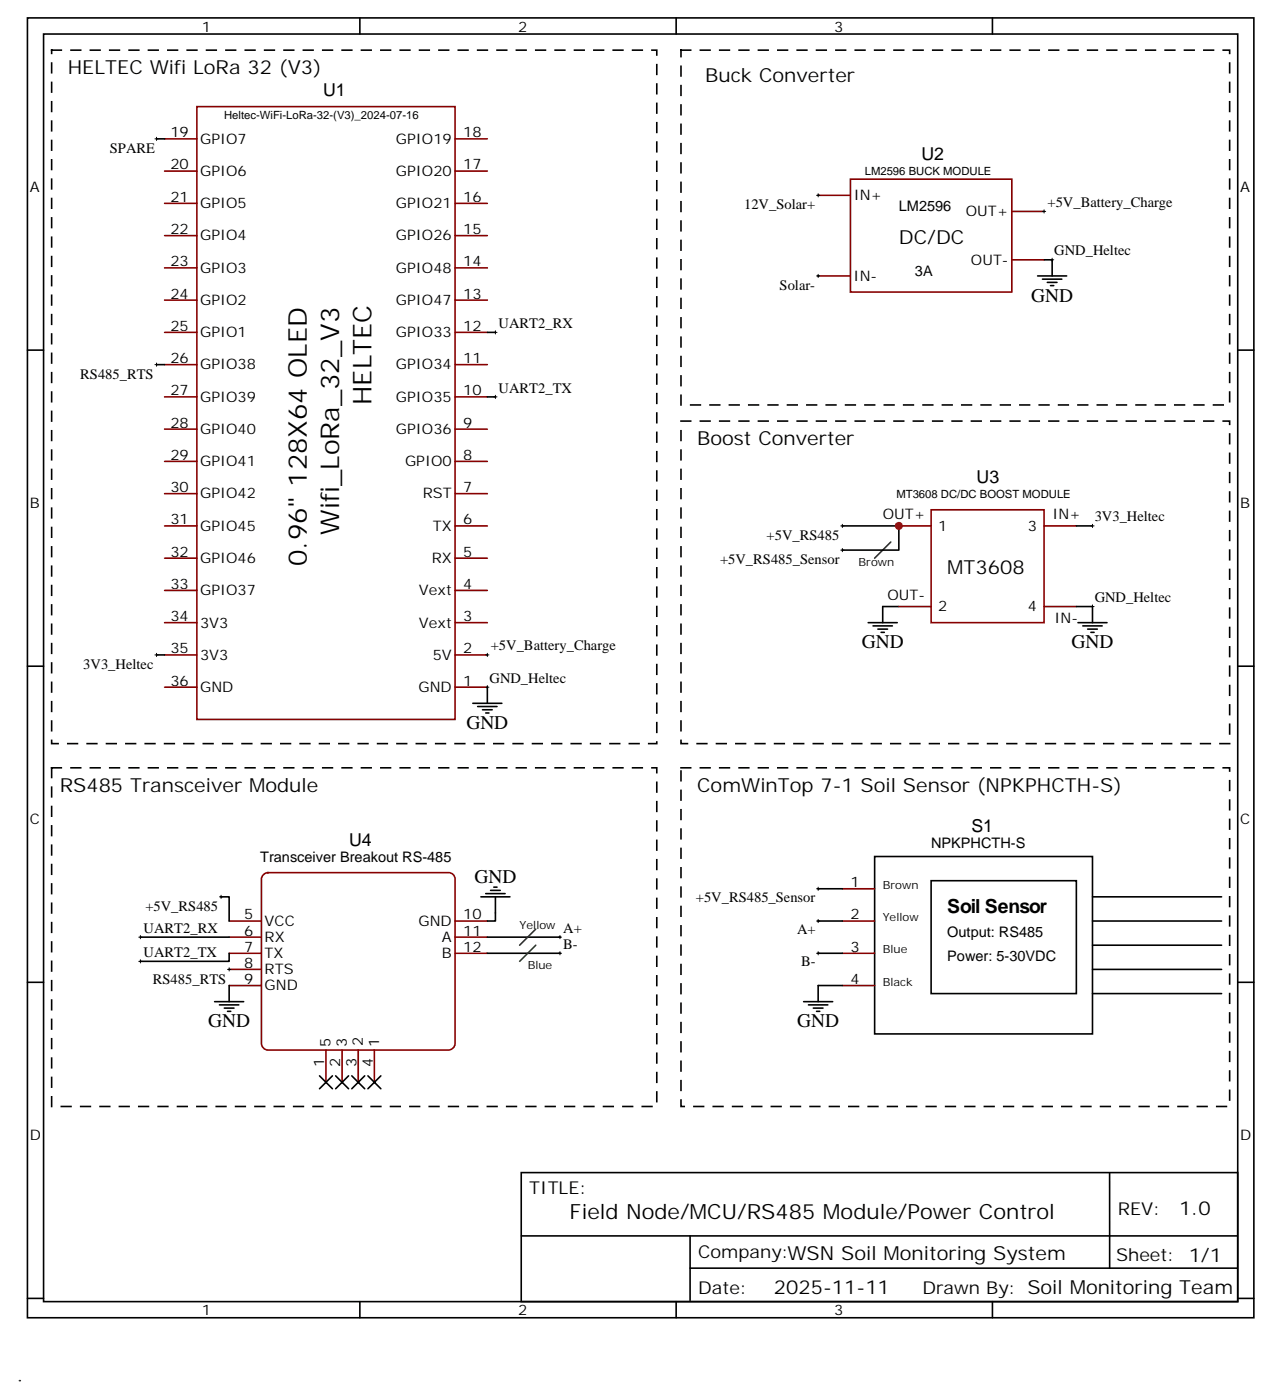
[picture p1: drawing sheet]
<svg xmlns="http://www.w3.org/2000/svg" width="278mm" height="306mm" viewBox="0 0 278 306" stroke-linecap="round" stroke-linejoin="round" font-family="sans-serif">
<g fill="none" stroke="#000" stroke-width=".35">
<path d="M6 3.9h268.1v284.4h-268.1zM9.5 7.4h261.1v277.3h-261.1zM78.7 3.9v3.5M147.8 3.9v3.5M217 3.9v3.5M6 76.6h3.5M270.6 76.6h3.5M6 145.7h3.5M270.6 145.7h3.5M6 214.9h3.5M270.6 214.9h3.5M113.9 256.5h156.7v28.2h-156.7z"/>
<path d="M242.6 256.5v20.9M114 270.4h156.5M150.9 277.4h119.6M150.9 270.4v14.1M6 284h3.5M78.7 284.7v3.6M147.8 284.7v3.6M217 284.7v3.6M270.6 284h3.5"/>
</g>
<g fill="none" stroke="#870000" stroke-width=".35">
<path d="M36 37.4h7M36 30.4h7M43 23.3h56.5v134.1h-56.5zM99.5 37.4h7M99.5 30.4h7M36 58.6h7M36 51.5h7M36 44.5h7M99.5 58.6h7M99.5 51.5h7M99.5 44.5h7M36 79.8h7"/>
<path d="M36 72.7h7M36 65.7h7M99.5 79.8h7M99.5 72.7h7M99.5 65.7h7M36 93.9h7M36 86.8h7M99.5 93.9h7M99.5 86.8h7M36 115h7M36 108h7M36 100.9h7"/>
<path d="M99.5 115h7M99.5 108h7M99.5 100.9h7M36 136.2h7M36 129.2h7M36 122.1h7M99.5 136.2h7M99.5 129.2h7M99.5 122.1h7M36 150.3h7M36 143.3h7M99.5 150.3h7"/>
<path d="M99.5 143.3h7"/>
</g>
<path d="M57.5 191.5l.3-.3 .8-.3h39.5a1.41 1.41 0 0 1 1.4 1.4v36a1.51 1.51 0 0 1-1.4 1.4h-39.5a1.51 1.51 0 0 1-1.5-1.4v-36z" fill="#fff" stroke="#870000" stroke-width=".35"/>
<path d="M50.1 201.5h7M50.1 205h7M50.1 208.5h7M50.1 212.1h7M50.1 215.6h7M99.5 201.5h7M99.5 205h7M99.5 208.5h7M71.3 229.7v7M74.8 229.7v7M78.3 229.7v7M81.8 229.7v7" fill="none" stroke="#870000" stroke-width=".35"/>
<path d="M33.9 79.8h.7M34.2 79.4v.7M107.9 86.8h.8M108.3 86.5v.7M122.1 205h.7M122.4 204.6v.8" fill="none" stroke="#000" stroke-width=".22"/>
<g fill="none" stroke="#000" stroke-width=".35">
<path d="M34.2 79.8h1.8M106.5 86.8h1.8M103.4 153.8h6.3M104.4 154.6h4.3M105.5 155.3h2.1M106.2 156h.7M106.5 150.3v3.5M105.1 196.2h6.4M106.2 195.5h4.2M107.2 194.8h2.2M107.9 194.1h.8M108.3 196.2v5.3h-1.8"/>
<path d="M46.9 219.1h6.4M48 219.8h4.2M50.1 215.6v3.5M106.5 205h15.9M49 220.5h2.2M49.7 221.2h.7"/>
</g>
<path d="M11.3 11h132.3v151.7h-132.3zM11.3 168h132.3v74h-132.3z" fill="none" stroke="#000" stroke-width=".35" stroke-dasharray="2.1 2.1"/>
<circle cx="4.2" cy="302" r=".18" fill="#008700"/>
<g fill="none" stroke="#000" stroke-width=".22">
<path d="M33.9 30.4h.7M34.2 30v.7M178.5 42.7h.7M178.9 42.4v.7M227.9 46.2h.7M228.2 45.9v.7M229.7 56.8h.7M230 56.5v.7M107.9 72.7h.8M108.3 72.4v.7M178.5 60.4h.7M178.9 60v.7"/>
<path d="M183.8 115h.7M184.1 114.7v.7M184.1 120v.7M238.5 115h.7M238.8 114.7v.7M183.8 120.3h.7M238.5 132.7h.7M238.8 132.3v.7M33.9 143.3h.7M34.2 142.9v.7M106.2 143.3h.7M106.2 150.3h.7"/>
<path d="M106.5 142.9v.7M106.5 150v.7M48 196.2h.7M48.3 195.8v.7M178.5 194.4h.7M178.9 194.1v.7M30.3 205h.7M30.3 210.3h.7M30.7 204.6v.8M30.7 209.9v.7M49.7 212.1h.7M50.1 211.7v.7"/>
<path d="M122.1 208.5h.7M122.4 208.2v.7M178.5 208.5h.7M178.5 201.5h.7M178.9 201.1v.7M178.9 208.2v.7"/>
</g>
<g fill="none" stroke="#000" stroke-width=".35">
<path d="M34.2 30.4h1.8M228.2 56.8h1.8v3.6M106.5 72.7h1.8M226.8 60.4h6.4M227.9 61.1h4.2M229 61.8h2.1M229.7 62.5h.7M184.1 115h12.4v5.3h-12.4M235.3 115h3.5M189.8 136.2h6.3M190.9 136.9h4.2M191.9 137.6h2.1"/>
<path d="M192.6 138.3h.7M196.5 132.7h-3.5v3.5M235.3 132.7h3.5v3.5M235.7 136.2h6.3M236.7 136.9h4.2M237.8 137.6h2.1M238.5 138.3h.7M34.2 143.3h1.8M48.3 196.2h1.8v5.3M178.9 194.4h5.2M191.2 187.4h47.6v38.8h-47.6zM203.6 192.7h31.7v24.6h-31.7z"/>
<path d="M238.8 196.2h28.3M30.7 205h19.4M50.1 208.5v1.8h-19.4M106.5 208.5h15.9M175.7 219.1h6.3M176.7 219.8h4.3M178.9 208.5h5.2M178.9 201.5h5.2M184.1 215.6h-5.2v3.5M238.8 201.5h28.3M238.8 206.8h28.3M238.8 212.1h28.3"/>
<path d="M238.8 217.3h28.3M69.8 235.3l2.9 2.9M72.7 235.3l-2.9 2.9M73.4 235.3l2.8 2.9M76.2 235.3l-2.8 2.9M76.9 235.3l2.8 2.9M79.7 235.3l-2.8 2.9M80.4 235.3l2.9 2.9M83.3 235.3l-2.9 2.9M177.8 220.5h2.1M178.5 221.2h.7"/>
</g>
<path d="M194.7 118.6l-3.5 3.5M117.1 206.8l-3.5 3.5M117.1 203.2l-3.5 3.6" fill="none" stroke="#008700" stroke-width=".35"/>
<path d="M148.9 11h119.9v77.6h-119.9zM148.9 92.1h119.9v70.6h-119.9zM148.9 168h119.9v74h-119.9z" fill="none" stroke="#000" stroke-width=".35" stroke-dasharray="2.1 2.1"/>
<g fill="none" stroke="#870000" stroke-width=".35">
<path d="M185.9 39.2h35.3v24.7h-35.3zM178.9 42.7h7M221.2 46.2h7M221.2 56.8h7M178.9 60.4h7M196.5 115h7.1M203.6 111.5h24.6v24.7h-24.6zM228.2 115h7.1M196.5 132.7h7.1M228.2 132.7h7.1M184.1 194.4h7.1M184.1 201.5h7.1"/>
<path d="M184.1 208.5h7.1M184.1 215.6h7.1"/>
</g>
<circle cx="196.5" cy="115" r=".88" fill="#c00"/>
<g font-size="5.6">
<text x="81.2" y="88.6" transform="rotate(-90 81.2 88.6)">HELTEC</text>
<text x="74.2" y="117" transform="rotate(-90 74.2 117)">Wifi_LoRa_32_V3</text>
<text x="67.1" y="123.8" transform="rotate(-90 67.1 123.8)">0.96&quot; 128X64 OLED</text>
</g>
<text font-size="4.6" x="124.5" y="266.7">Field Node/MCU/RS485 Module/Power Control</text>
<g font-size="4.2">
<text x="14.8" y="16.3">HELTEC Wifi LoRa 32 (V3)</text>
<text x="154.2" y="18">Buck Converter</text>
<text x="196.5" y="53.3">DC/DC</text>
<text x="225.4" y="66">GND</text>
<text x="152.4" y="97.4">Boost Converter</text>
<text x="207.1" y="125.6">MT3608</text>
<text x="188.4" y="141.9">GND</text>
<text x="234.2" y="141.9">GND</text>
<text x="102" y="159.5">GND</text>
<text x="13.1" y="173.2">RS485 Transceiver Module</text>
<text x="152.4" y="173.2">ComWinTop 7-1 Soil Sensor (NPKPHCTH-S)</text>
<text x="103.7" y="193.1">GND</text>
<text x="207.1" y="199.7">Soil Sensor</text>
<text x="45.5" y="224.8">GND</text>
<text x="174.3" y="224.8">GND</text>
<text x="257.7" y="265.8">1.0</text>
<text x="169.2" y="283.1">2025-11-11</text>
</g>
<g font-size="3.9">
<text x="70.6" y="21.1">U1</text>
<text x="201.4" y="34.9">U2</text>
<text x="213.5" y="105.7">U3</text>
<text x="76.3" y="185">U4</text>
<text x="212.4" y="182.1">S1</text>
<text x="115.7" y="261.1">TITLE:</text>
<text x="244.3" y="265.8">REV:</text>
<text x="152.6" y="275.3">Company:WSN Soil Monitoring System</text>
<text x="244" y="275.9">Sheet: 1/1</text>
<text x="152.6" y="283">Date:</text>
<text x="201.7" y="283.1">Drawn By: Soil Monitoring Team</text>
</g>
<g font-size="3.2">
<text x="44.1" y="6.9">1</text>
<text x="113.2" y="6.9">2</text>
<text x="182.4" y="6.9">3</text>
<text x="24" y="33.5">SPARE</text>
<text x="37.2" y="30">19</text>
<text x="43.7" y="31.4">GPIO7</text>
<text x="86.5" y="31.4">GPIO19</text>
<text x="101.2" y="30">18</text>
<text x="37.2" y="37.1">20</text>
<text x="43.7" y="38.5">GPIO6</text>
<text x="86.5" y="38.5">GPIO20</text>
<text x="101.2" y="37.1">17</text>
<text x="6.5" y="42">A</text>
<text x="37.2" y="44.1">21</text>
<text x="43.7" y="45.5">GPIO5</text>
<text x="86.5" y="45.5">GPIO21</text>
<text x="101.2" y="44.1">16</text>
<text x="162.7" y="45.7">12V_Solar+</text>
<text x="186.6" y="43.8">IN+</text>
<text x="196.5" y="46.2">LM2596</text>
<text x="211.1" y="47.3">OUT+</text>
<text x="229" y="45.2">+5V_Battery_Charge</text>
<text x="271.1" y="42">A</text>
<text x="37.2" y="51.2">22</text>
<text x="43.7" y="52.6">GPIO4</text>
<text x="86.5" y="52.6">GPIO26</text>
<text x="101.2" y="51.2">15</text>
<text x="37.2" y="58.2">23</text>
<text x="43.7" y="59.7">GPIO3</text>
<text x="86.5" y="59.7">GPIO48</text>
<text x="101.2" y="58.2">14</text>
<text x="212.3" y="57.9">OUT-</text>
<text x="230.5" y="55.8">GND_Heltec</text>
<text x="37.2" y="65.3">24</text>
<text x="101.2" y="65.3">13</text>
<text x="170.4" y="63.3">Solar-</text>
<text x="186.6" y="61.4">IN-</text>
<text x="200" y="60.4">3A</text>
<text x="43.7" y="66.7">GPIO2</text>
<text x="86.5" y="66.7">GPIO47</text>
<text x="109" y="71.8">UART2_RX</text>
<text x="37.2" y="72.4">25</text>
<text x="43.7" y="73.8">GPIO1</text>
<text x="86.5" y="73.8">GPIO33</text>
<text x="101.2" y="72.4">12</text>
<text x="17.5" y="82.9">RS485_RTS</text>
<text x="37.2" y="79.4">26</text>
<text x="43.7" y="80.8">GPIO38</text>
<text x="86.5" y="80.8">GPIO34</text>
<text x="101.2" y="79.4">11</text>
<text x="37.2" y="86.5">27</text>
<text x="43.7" y="87.9">GPIO39</text>
<text x="86.5" y="87.9">GPIO35</text>
<text x="101.2" y="86.5">10</text>
<text x="109" y="85.9">UART2_TX</text>
<text x="37.2" y="93.5">28</text>
<text x="43.7" y="94.9">GPIO40</text>
<text x="86.5" y="94.9">GPIO36</text>
<text x="101.2" y="93.5">9</text>
<text x="37.2" y="100.6">29</text>
<text x="43.7" y="102">GPIO41</text>
<text x="88.6" y="102">GPIO0</text>
<text x="101.2" y="100.6">8</text>
<text x="37.2" y="107.6">30</text>
<text x="101.2" y="107.6">7</text>
<text x="6.5" y="111.2">B</text>
<text x="43.7" y="109">GPIO42</text>
<text x="92.4" y="109">RST</text>
<text x="193" y="113.6">OUT+</text>
<text x="230.1" y="113.6">IN+</text>
<text x="271.1" y="111.2">B</text>
<text x="37.2" y="114.7">31</text>
<text x="43.7" y="116.1">GPIO45</text>
<text x="94.6" y="116.1">TX</text>
<text x="101.2" y="114.7">6</text>
<text x="167.6" y="118.2">+5V_RS485</text>
<text x="205.1" y="116.1">1</text>
<text x="224.7" y="116.1">3</text>
<text x="239.3" y="114">3V3_Heltec</text>
<text x="37.2" y="121.7">32</text>
<text x="43.7" y="123.2">GPIO46</text>
<text x="94.4" y="123.2">RX</text>
<text x="101.2" y="121.7">5</text>
<text x="157.4" y="123.3">+5V_RS485_Sensor</text>
<text x="37.2" y="128.8">33</text>
<text x="43.7" y="130.2">GPIO37</text>
<text x="91.6" y="130.2">Vext</text>
<text x="101.2" y="128.8">4</text>
<text x="194" y="131.3">OUT-</text>
<text x="239.3" y="131.7">GND_Heltec</text>
<text x="37.2" y="135.9">34</text>
<text x="43.7" y="137.3">3V3</text>
<text x="91.6" y="137.3">Vext</text>
<text x="101.2" y="135.9">3</text>
<text x="205.1" y="133.7">2</text>
<text x="224.7" y="133.7">4</text>
<text x="230.5" y="136.2">IN-</text>
<text x="37.2" y="142.9">35</text>
<text x="101.2" y="142.9">2</text>
<text x="107.3" y="142.3">+5V_Battery_Charge</text>
<text x="18.2" y="146.2">3V3_Heltec</text>
<text x="37.2" y="150">36</text>
<text x="43.7" y="144.3">3V3</text>
<text x="94.6" y="144.3">5V</text>
<text x="101.2" y="150">1</text>
<text x="107" y="149.3">GND_Heltec</text>
<text x="43.7" y="151.4">GND</text>
<text x="91.5" y="151.4">GND</text>
<text x="6.5" y="180.3">C</text>
<text x="203.6" y="185.6">NPKPHCTH-S</text>
<text x="271.1" y="180.3">C</text>
<text x="56.9" y="188.5">Transceiver Breakout RS-485</text>
<text x="152.1" y="197.4">+5V_RS485_Sensor</text>
<text x="185.9" y="194.1">1</text>
<text x="31.8" y="199.4">+5V_RS485</text>
<text x="53.4" y="201.1">5</text>
<text x="57.9" y="202.5">VCC</text>
<text x="91.5" y="202.5">GND</text>
<text x="101.2" y="201.1">10</text>
<text x="185.9" y="201.1">2</text>
<text x="31.4" y="204.1">UART2_RX</text>
<text x="31.4" y="209.4">UART2_TX</text>
<text x="53.4" y="204.6">6</text>
<text x="53.4" y="208.2">7</text>
<text x="57.9" y="206.1">RX</text>
<text x="57.9" y="209.6">TX</text>
<text x="96.6" y="209.6">B</text>
<text x="96.6" y="206.1">A</text>
<text x="101.2" y="204.6">11</text>
<text x="101.2" y="208.2">12</text>
<text x="123.1" y="204.1">A+</text>
<text x="123.1" y="207.6">B-</text>
<text x="174.3" y="204.3">A+</text>
<text x="185.9" y="208.2">3</text>
<text x="207.1" y="205">Output: RS485</text>
<text x="33.4" y="215.2">RS485_RTS</text>
<text x="53.4" y="211.7">8</text>
<text x="53.4" y="215.2">9</text>
<text x="57.9" y="213.1">RTS</text>
<text x="175.2" y="211.4">B-</text>
<text x="185.9" y="215.2">4</text>
<text x="207.1" y="210.3">Power: 5-30VDC</text>
<text x="57.9" y="216.6">GND</text>
<text x="70.9" y="233.4" transform="rotate(-90 70.9 233.4)">1</text>
<text x="72.3" y="229" transform="rotate(-90 72.3 229)">5</text>
<text x="74.4" y="233.4" transform="rotate(-90 74.4 233.4)">2</text>
<text x="75.8" y="229" transform="rotate(-90 75.8 229)">3</text>
<text x="77.9" y="233.4" transform="rotate(-90 77.9 233.4)">3</text>
<text x="79.3" y="228.9" transform="rotate(-90 79.3 228.9)">2</text>
<text x="81.5" y="233.5" transform="rotate(-90 81.5 233.5)">4</text>
<text x="82.9" y="229" transform="rotate(-90 82.9 229)">1</text>
<text x="6.5" y="249.4">D</text>
<text x="271.1" y="249.4">D</text>
<text x="44.1" y="287.7">1</text>
<text x="113.2" y="287.7">2</text>
<text x="182.4" y="287.7">3</text>
</g>
<g font-size="2.5">
<text x="49" y="25.9">Heltec-WiFi-LoRa-32-(V3)_2024-07-16</text>
<text x="189" y="38.3">LM2596 BUCK MODULE</text>
<text x="196" y="108.8">MT3608 DC/DC BOOST MODULE</text>
<text x="187.7" y="123.9">Brown</text>
<text x="193" y="194.4">Brown</text>
<text x="113.6" y="203.2">Yellow</text>
<text x="193" y="201.5">Yellow</text>
<text x="193" y="208.5">Blue</text>
<text x="115.4" y="212.1">Blue</text>
<text x="193" y="215.6">Black</text>
</g>
</svg>
